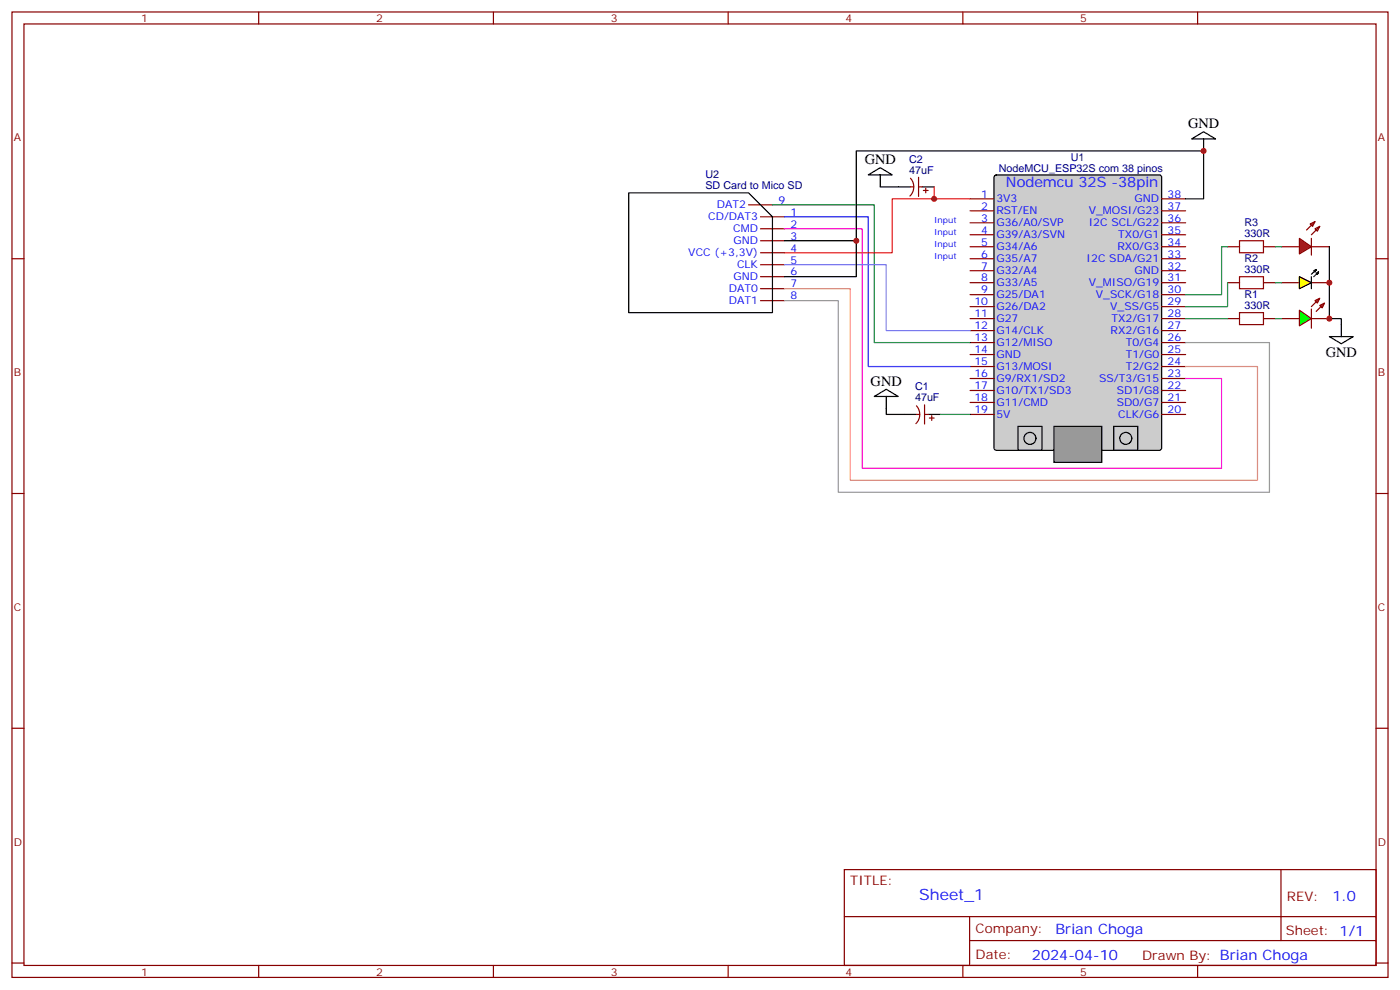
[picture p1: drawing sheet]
<svg xmlns="http://www.w3.org/2000/svg" width="412mm" height="292mm" viewBox="0 0 412 292" stroke-linecap="round" stroke-linejoin="round" font-family="sans-serif">
<g fill="none" stroke="#870000" stroke-width=".35">
<path d="M3.5 3.5h405.4v284.4h-405.4zM7.1 7.1h398.2v277.2h-398.2zM76.2 3.5v3.6M145.3 3.5v3.6M214.5 3.5v3.6M283.6 3.5v3.6M352.8 3.5v3.6M3.5 76.2h3.6M405.3 76.2h3.6M3.5 145.3h3.6M405.3 145.3h3.6M3.5 214.5h3.6"/>
<path d="M405.3 214.5h3.6M248.7 256.1h156.6v28.2h-156.6zM377.3 256.1v20.9M248.7 270h156.5M285.6 277h119.6M285.6 270v14.1M3.5 283.6h3.6M76.2 284.3v3.6M145.3 284.3v3.6M214.5 284.3v3.6M283.6 284.3v3.6M352.8 284.3v3.6"/>
<path d="M405.3 283.6h3.6"/>
</g>
<path d="M293 51.7l.5-.2h48l.6 .4 .1 80-.5 .7h-48.2l-.6-.4-.1-80z" fill="#ccc" stroke="#000" stroke-width=".35"/>
<g fill="none" stroke="#870000" stroke-width=".35">
<path d="M285.8 58.6h7M342.2 58.6h7M285.8 62.1h7M285.8 65.6h7M285.8 69.1h7M285.8 72.7h7M285.8 76.2h7M285.8 79.7h7M342.2 62.1h7M342.2 65.6h7M342.2 69.1h7M342.2 72.7h7"/>
<path d="M342.2 76.2h7M342.2 79.7h7M285.8 83.3h7M285.8 86.8h7M285.8 90.3h7M285.8 93.8h7M285.8 97.4h7M342.2 83.3h7M342.2 86.8h7M342.2 90.3h7M342.2 93.8h7M342.2 97.4h7"/>
<path d="M285.8 100.9h7M285.8 104.4h7M285.8 108h7M285.8 111.5h7M285.8 115h7M285.8 118.5h7M342.2 100.9h7M342.2 104.4h7M342.2 108h7M342.2 111.5h7M342.2 115h7M342.2 118.5h7"/>
<path d="M285.8 122.1h7M342.2 122.1h7"/>
</g>
<path d="M310.4 125.6h14.2v10.6h-14.2z" fill="#999" stroke="#000" stroke-width=".35"/>
<g fill="none" stroke="#000" stroke-width=".35">
<path d="M185.2 56.8h35.3l7 7.1v28.2h-42.3zM255.8 51.5l3.5-2.1 3.5 2.1zM259.3 51.5v3.5h8.8M271.6 55h3.6M349.2 58.6h5.3v-14.1h-102.3v26.4h-21.1M351 40.9l3.5-2.1 3.6 2.1zM354.5 40.9v3.6M252.2 70.9v10.6h-21.1M257.5 116.8l3.6-2.1 3.5 2.1zM261.1 116.8v5.3h8.8M273.4 122.1h3.5M299.9 125.6h7v7h-7z"/>
<path d="M328.1 125.6h7v7h-7z"/>
<circle cx="303.4" cy="129.1" r="1.76"/>
<circle cx="331.6" cy="129.1" r="1.76"/>
</g>
<g fill="none" stroke="#870000" stroke-width=".35">
<path d="M268.1 55h1.1M268.2 52.5a3.8 3.8 0 0 1-.2 5.2M270.6 52.2v5.7M270.6 55h1M272 56.1h1.4M272.7 55.4v1.4M220.5 60.3h7M224 63.9h7.1M224 67.4h7.1M224 70.9h7.1M224 74.4h7.1M224 78h7.1"/>
<path d="M361.6 72.7h3.5M372.2 72.7h3.5M377.5 72.7h5.3M385.9 66l1.4-.7-.7 1.4zM386.3 72.7h5.3M387.3 67.4l1.5-.7-.7 1.4zM387.3 65.3l-2.4 2.4M388.8 66.7l-2.5 2.4M224 81.5h7.1M224 85h7.1M224 88.5h7.1M361.6 93.8h3.5"/>
<path d="M361.6 83.3h3.5M372.2 93.8h3.5M372.2 83.3h3.5M270 119.5a3.8 3.8 0 0 1-.2 5.3M272.3 119.2v5.7M269.9 122.1h1M272.3 122.1h1.1M273.8 123.1h1.4M274.5 122.4v1.4"/>
</g>
<path d="M227.5 60.3h30v40.6h28.3M276.9 122.1h8.9" fill="none" stroke="#008700" stroke-width=".35"/>
<path d="M231.1 63.9h24.7v44.1h30" fill="none" stroke="#00f" stroke-width=".35"/>
<path d="M231.1 67.4h22.9v70.5h105.8v-26.4h-10.6" fill="none" stroke="#f0f" stroke-width=".35"/>
<path d="M275.2 55v3.6M285.8 58.6h-23v15.8h-31.7" fill="none" stroke="#f00" stroke-width=".35"/>
<path d="M231.1 78h30v19.4h24.7" fill="none" stroke="#69f" stroke-width=".35"/>
<path d="M231.1 85h19.4v56.5h119.9v-33.5h-21.2" fill="none" stroke="#f96" stroke-width=".35"/>
<path d="M231.1 88.5h15.8v56.5h127v-44.1h-24.7" fill="none" stroke="#999" stroke-width=".35"/>
<path d="M365.1 70.9h7.1v3.5h-7.1zM365.1 92.1h7.1v3.5h-7.1zM365.1 81.5h7.1v3.5h-7.1z" fill="none" stroke="#a10000" stroke-width=".35"/>
<path d="M382.8 70.2l3.5 2.5-3.5 2.1z" fill="#f00" stroke="#870000" stroke-width=".35"/>
<path d="M386.3 70.2v4.9" fill="none" stroke="#870000" stroke-width=".35"/>
<path d="M382.8 91.4l3.5 2.4-3.5 2.2z" fill="#0f0" stroke="#870000" stroke-width=".35"/>
<path d="M386.3 91v5.7z" fill="#f00" stroke="#870000" stroke-width=".35"/>
<g fill="#870000" stroke="#870000" stroke-width=".35">
<path d="M386.3 90.3l1.4-1.4z"/>
<path d="M387.7 91.7l1.4-1.4z"/>
</g>
<g fill="#f00" stroke="#870000" stroke-width=".35">
<path d="M387.3 88.5l1.5-.7-.7 1.5z"/>
<path d="M388.8 90l1.4-.7-.7 1.4z"/>
</g>
<path d="M377.5 93.8h5.3M377.5 83.3h14.1M386.3 93.8h5.3" fill="none" stroke="#870000" stroke-width=".35"/>
<path d="M387 79.7l.7-.3-.4 .7 .4-.7-1.4 1.4M391.6 72.7v21.1h3.5v5.3M386.3 81.5v1.8l-3.5-1.8v3.5l3.5-1.7v1.7M387.7 80.4l.7-.3-.3 .7 .3-.7-1.4 1.4M391.6 99.1h7l-3.5 2.1z" fill="none" stroke="#000" stroke-width=".35"/>
<path d="M382.8 81.5v3.5l3.1-1.7-3.1-1.8v.3h.7l.7 .4h-1.4v.4h2.1l.7 .3h-2.8v.4h3.1l-.3 .3h-2.8v.4h2.1l-.7 .3h-1.4v.4h.7" fill="none" stroke="#ff0" stroke-width=".35"/>
<path d="M361.6 72.7h-1.8v14.1h-10.6M375.7 72.7h1.8M349.2 93.8h12.4M361.6 83.3v7h-12.4M375.7 83.3h1.8M375.7 93.8h1.8" fill="none" stroke="#008700" stroke-width=".35"/>
<g fill="#c00">
<circle cx="252.2" cy="70.9" r=".88"/>
<circle cx="354.5" cy="44.4" r=".88"/>
<circle cx="275.2" cy="58.6" r=".88"/>
<circle cx="391.6" cy="83.3" r=".88"/>
<circle cx="391.6" cy="93.8" r=".88"/>
</g>
<text font-size="4.6" fill="#00f" x="270.8" y="265.1">Sheet_1</text>
<g font-size="4.2">
<text x="350" y="37.7">GND</text>
<text x="254.7" y="48.3">GND</text>
<text x="390.5" y="105.2">GND</text>
<text x="256.5" y="113.6">GND</text>
</g>
<g font-size="4.2" fill="#00f">
<text x="296.3" y="55">Nodemcu 32S -38pin</text>
<text x="392.5" y="265.4">1.0</text>
<text x="310.9" y="274.9">Brian Choga</text>
<text x="304" y="282.7">2024-04-10</text>
</g>
<g font-size="3.9" fill="#800">
<text x="250.5" y="260.7">TITLE:</text>
<text x="379.1" y="265.4">REV:</text>
<text x="287.4" y="274.9">Company:</text>
<text x="378.7" y="275.5">Sheet: 1/1</text>
<text x="287.4" y="282.6">Date:</text>
<text x="336.4" y="282.7">Drawn By: Brian Choga</text>
</g>
<g font-size="3.2" fill="#800">
<text x="41.6" y="6.5">1</text>
<text x="110.8" y="6.5">2</text>
<text x="179.9" y="6.5">3</text>
<text x="249.1" y="6.5">4</text>
<text x="318.2" y="6.5">5</text>
<text x="4.1" y="41.6">A</text>
<text x="405.9" y="41.6">A</text>
<text x="4.1" y="110.8">B</text>
<text x="405.9" y="110.8">B</text>
<text x="4.1" y="179.9">C</text>
<text x="405.9" y="179.9">C</text>
<text x="4.1" y="249.1">D</text>
<text x="405.9" y="249.1">D</text>
<text x="41.6" y="287.3">1</text>
<text x="110.8" y="287.3">2</text>
<text x="179.9" y="287.3">3</text>
<text x="249.1" y="287.3">4</text>
<text x="318.2" y="287.3">5</text>
</g>
<g font-size="3.2" fill="#000080">
<text x="267.8" y="48">C2</text>
<text x="315.4" y="47.3">U1</text>
<text x="207.8" y="52.6">U2</text>
<text x="267.8" y="51.2">47uF</text>
<text x="294.2" y="50.8">NodeMCU_ESP32S com 38 pinos</text>
<text x="207.8" y="55.7">SD Card to Mico SD</text>
<text x="366.6" y="69.9">330R</text>
<text x="366.6" y="66.6">R3</text>
<text x="366.6" y="77.2">R2</text>
<text x="366.6" y="80.4">330R</text>
<text x="366.6" y="87.8">R1</text>
<text x="366.6" y="91">330R</text>
<text x="269.5" y="118.2">47uF</text>
<text x="269.5" y="115">C1</text>
</g>
<g font-size="3.2" fill="#00f">
<text x="229.3" y="60">9</text>
<text x="289" y="58.2">1</text>
<text x="293.5" y="59.6">3V3</text>
<text x="334.2" y="59.6">GND</text>
<text x="344" y="58.2">38</text>
<text x="208.6" y="64.9">CD/DAT3</text>
<text x="211.2" y="61.4">DAT2</text>
<text x="232.8" y="63.5">1</text>
<text x="289" y="61.7">2</text>
<text x="289" y="65.3">3</text>
<text x="293.5" y="63.1">RST/EN</text>
<text x="320.7" y="63.1">V_MOSI/G23</text>
<text x="344" y="65.3">36</text>
<text x="344" y="61.7">37</text>
<text x="216" y="68.4">CMD</text>
<text x="216" y="72">GND</text>
<text x="232.8" y="67">2</text>
<text x="232.8" y="70.6">3</text>
<text x="289" y="68.8">4</text>
<text x="293.5" y="66.7">G36/A0/SVP</text>
<text x="293.5" y="70.2">G39/A3/SVN</text>
<text x="320.7" y="66.7">I2C SCL/G22</text>
<text x="329.4" y="70.2">TX0/G1</text>
<text x="344" y="68.8">35</text>
<text x="202.8" y="75.5">VCC (+3,3V)</text>
<text x="232.8" y="74.1">4</text>
<text x="232.8" y="77.6">5</text>
<text x="289" y="72.3">5</text>
<text x="289" y="75.8">6</text>
<text x="293.5" y="73.7">G34/A6</text>
<text x="293.5" y="77.3">G35/A7</text>
<text x="320.1" y="77.3">I2C SDA/G21</text>
<text x="329.2" y="73.7">RX0/G3</text>
<text x="344" y="75.8">33</text>
<text x="344" y="72.3">34</text>
<text x="216" y="82.6">GND</text>
<text x="217.1" y="79">CLK</text>
<text x="232.8" y="81.1">6</text>
<text x="289" y="79.4">7</text>
<text x="289" y="82.9">8</text>
<text x="293.5" y="80.8">G32/A4</text>
<text x="334.2" y="80.8">GND</text>
<text x="344" y="82.9">31</text>
<text x="344" y="79.4">32</text>
<text x="214.7" y="86.1">DAT0</text>
<text x="214.7" y="89.6">DAT1</text>
<text x="232.8" y="84.7">7</text>
<text x="232.8" y="88.2">8</text>
<text x="287" y="90">10</text>
<text x="289" y="86.4">9</text>
<text x="293.5" y="84.3">G33/A5</text>
<text x="293.5" y="87.8">G25/DA1</text>
<text x="320.7" y="84.3">V_MISO/G19</text>
<text x="322.8" y="87.8">V_SCK/G18</text>
<text x="344" y="90">29</text>
<text x="344" y="86.4">30</text>
<text x="287" y="93.5">11</text>
<text x="293.5" y="91.4">G26/DA2</text>
<text x="293.5" y="94.9">G27</text>
<text x="327" y="91.4">V_SS/G5</text>
<text x="327.4" y="94.9">TX2/G17</text>
<text x="344" y="93.5">28</text>
<text x="287" y="97">12</text>
<text x="287" y="100.5">13</text>
<text x="293.5" y="98.4">G14/CLK</text>
<text x="293.5" y="102">G12/MISO</text>
<text x="327.2" y="98.4">RX2/G16</text>
<text x="331.6" y="102">T0/G4</text>
<text x="344" y="100.5">26</text>
<text x="344" y="97">27</text>
<text x="287" y="104.1">14</text>
<text x="287" y="107.6">15</text>
<text x="293.5" y="105.5">GND</text>
<text x="331.6" y="105.5">T1/G0</text>
<text x="344" y="107.6">24</text>
<text x="344" y="104.1">25</text>
<text x="287" y="111.1">16</text>
<text x="293.5" y="109">G13/MOSI</text>
<text x="293.5" y="112.5">G9/RX1/SD2</text>
<text x="323.8" y="112.5">SS/T3/G15</text>
<text x="331.6" y="109">T2/G2</text>
<text x="344" y="111.1">23</text>
<text x="287" y="114.7">17</text>
<text x="287" y="118.2">18</text>
<text x="293.5" y="116.1">G10/TX1/SD3</text>
<text x="293.5" y="119.6">G11/CMD</text>
<text x="328.9" y="119.6">SD0/G7</text>
<text x="328.9" y="116.1">SD1/G8</text>
<text x="344" y="118.2">21</text>
<text x="344" y="114.7">22</text>
<text x="287" y="121.7">19</text>
<text x="293.5" y="123.1">5V</text>
<text x="329.4" y="123.1">CLK/G6</text>
<text x="344" y="121.7">20</text>
</g>
<g font-size="2.5" fill="#00f">
<text x="275.2" y="65.6">Input</text>
<text x="275.2" y="69.1">Input</text>
<text x="275.2" y="76.2">Input</text>
<text x="275.2" y="72.7">Input</text>
</g>
</svg>
